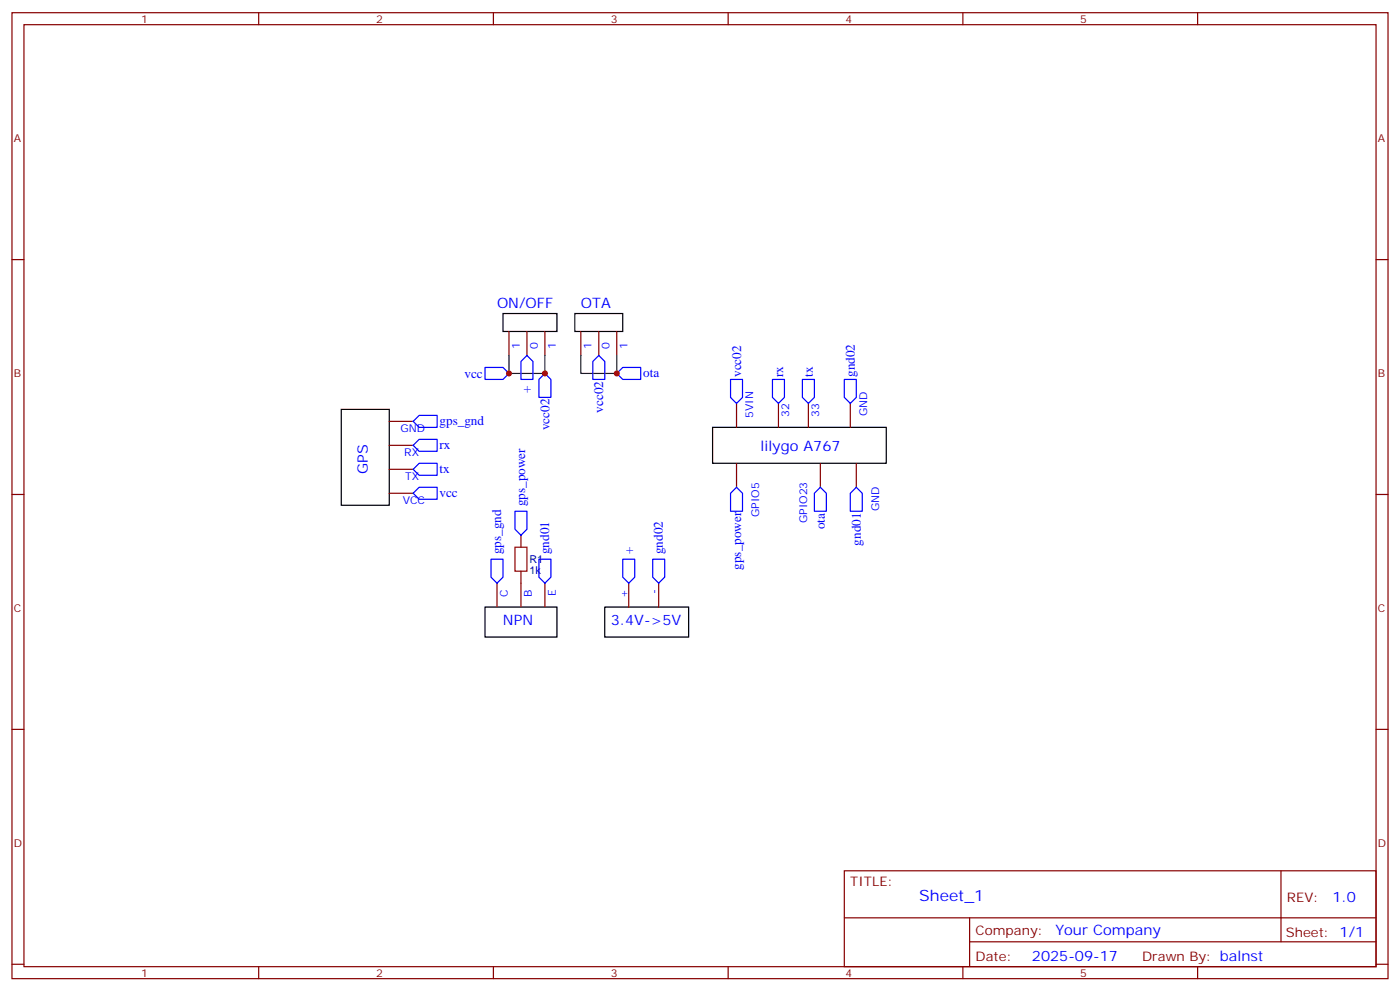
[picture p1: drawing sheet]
<svg xmlns="http://www.w3.org/2000/svg" width="412mm" height="292mm" viewBox="0 0 412 292" stroke-linecap="round" stroke-linejoin="round" font-family="sans-serif">
<g fill="none" stroke="#870000" stroke-width=".35">
<path d="M3.5 3.7h405.4v284.4h-405.4zM7.1 7.3h398.2v277.3h-398.2zM76.2 3.7v3.6M145.3 3.7v3.6M214.5 3.7v3.6M283.6 3.7v3.6M352.8 3.7v3.6M3.5 76.4h3.6M405.3 76.4h3.6M149.9 97.6v7M155.2 97.6v7M160.5 97.6v7"/>
<path d="M171.1 97.6v7M176.4 97.6v7M181.7 97.6v7M217 118.7v7.1M229.3 118.7v7.1M238.1 118.7v7.1M250.5 118.7v7.1M114.7 124h7M114.7 131.1h7M114.7 138.1h7M217 136.4v7M241.7 136.4v7"/>
<path d="M252.2 136.4v7M3.5 145.6h3.6M114.7 145.2h7M153.5 157.6v3.5M405.3 145.6h3.6M146.4 171.7v7M153.5 168.1v10.6M160.5 171.7v7M185.2 171.7v7M194 171.7v7M3.5 214.7h3.6M405.3 214.7h3.6"/>
<path d="M248.7 256.3h156.6v28.3h-156.6zM377.3 256.4v20.8M248.7 270.2h156.5M285.6 277.2h119.6M285.6 270.2v14.1M3.5 283.8h3.6M76.2 284.6v3.5M145.3 284.6v3.5M214.5 284.6v3.5M283.6 284.6v3.5M352.8 284.6v3.5M405.3 283.8h3.6"/>
</g>
<path d="M148.2 92.3h15.8v5.3h-15.8zM169.3 92.3h14.1v5.3h-14.1zM100.5 120.5h14.2v28.2h-14.2zM209.9 125.8h51.2v10.6h-51.2zM142.9 178.7h21.1v8.8h-21.1zM178.2 178.7h24.6v8.8h-24.6z" fill="none" stroke="#000" stroke-width=".35"/>
<path d="M151.7 161.1h3.5v7h-3.5z" fill="none" stroke="#a10000" stroke-width=".35"/>
<path d="M149.9 104.6v5.3h10.6v-5.3M171.1 104.6v5.3h10.6v-5.3" fill="none" stroke="#008700" stroke-width=".35"/>
<g fill="none" stroke="#00f" stroke-width=".35">
<path d="M142.9 108.2h5.3l1.7 1.7-1.7 1.8h-5.3zM155.2 104.6l1.8 1.8v5.3h-3.5v-5.3zM160.5 109.9l1.8 1.8v5.3h-3.6v-5.3zM174.6 106.4l1.8-1.8 1.8 1.8v5.3h-3.6zM181.7 109.9l1.7-1.7h5.3v3.5h-5.3zM215.2 111.7h3.5v5.3l-1.7 1.7-1.8-1.7zM227.5 111.7h3.6v5.3l-1.8 1.7-1.8-1.7zM236.4 111.7h3.5v5.3l-1.8 1.7-1.7-1.7zM248.7 111.7h3.5v5.3l-1.7 1.7-1.8-1.7zM121.7 124l1.8-1.7h5.3v3.5h-5.3zM121.7 131.1l1.8-1.8h5.3v3.6h-5.3zM121.7 138.1l1.8-1.7h5.3v3.5h-5.3z"/>
<path d="M121.7 145.2l1.8-1.8h5.3v3.6h-5.3zM151.7 150.5h3.5v5.3l-1.7 1.8-1.8-1.8zM217 143.4l1.7 1.8v5.3h-3.5v-5.3zM241.7 143.4l1.7 1.8v5.3h-3.5v-5.3zM252.2 143.4l1.8 1.8v5.3h-3.5v-5.3zM144.6 164.6h3.6v5.3l-1.8 1.8-1.8-1.8zM158.7 164.6h3.6v5.3l-1.8 1.8-1.8-1.8zM183.4 164.6h3.6v5.3l-1.8 1.8-1.8-1.8zM192.3 164.6h3.5v5.3l-1.8 1.8-1.7-1.8z"/>
</g>
<g fill="#c00">
<circle cx="181.7" cy="109.9" r=".88"/>
<circle cx="149.9" cy="109.9" r=".88"/>
<circle cx="160.5" cy="109.9" r=".88"/>
</g>
<text font-size="4.6" fill="#00f" x="270.8" y="265.4">Sheet_1</text>
<g font-size="4.2" fill="#00f">
<text x="146.4" y="90.5">ON/OFF</text>
<text x="171.1" y="90.5">OTA</text>
<text x="224" y="132.9">lilygo A767</text>
<text x="108.4" y="139.4" transform="rotate(-90 108.4 139.4)">GPS</text>
<text x="148.2" y="184">NPN</text>
<text x="179.9" y="184">3.4V-&gt;5V</text>
<text x="392.5" y="265.6">1.0</text>
<text x="310.9" y="275.2">Your Company</text>
<text x="304" y="283">2025-09-17</text>
</g>
<g font-size="3.9" fill="#00f">
<text x="136.8" y="111.3">vcc</text>
<text x="189.4" y="111.1">ota</text>
<text x="218.3" y="111" transform="rotate(-90 218.3 111)">vcc02</text>
<text x="230.7" y="111" transform="rotate(-90 230.7 111)">rx</text>
<text x="239.5" y="111" transform="rotate(-90 239.5 111)">tx</text>
<text x="251.8" y="111" transform="rotate(-90 251.8 111)">gnd02</text>
<text x="156.4" y="115.7" transform="rotate(-90 156.4 115.7)">+</text>
<text x="129.5" y="125.2">gps_gnd</text>
<text x="177.6" y="121.5" transform="rotate(-90 177.6 121.5)">vcc02</text>
<text x="161.9" y="126.7" transform="rotate(-90 161.9 126.7)">vcc02</text>
<text x="129.5" y="132.2">rx</text>
<text x="129.5" y="139.3">tx</text>
<text x="129.5" y="146.4">vcc</text>
<text x="154.7" y="149" transform="rotate(-90 154.7 149)">gps_power</text>
<text x="243" y="155.8" transform="rotate(-90 243 155.8)">ota</text>
<text x="253.6" y="160.6" transform="rotate(-90 253.6 160.6)">gnd01</text>
<text x="147.7" y="163.1" transform="rotate(-90 147.7 163.1)">gps_gnd</text>
<text x="161.8" y="163.1" transform="rotate(-90 161.8 163.1)">gnd01</text>
<text x="186.5" y="163.1" transform="rotate(-90 186.5 163.1)">+</text>
<text x="195.3" y="163.1" transform="rotate(-90 195.3 163.1)">gnd02</text>
<text x="218.3" y="167.7" transform="rotate(-90 218.3 167.7)">gps_power</text>
</g>
<g font-size="3.9" fill="#800">
<text x="250.5" y="260.9">TITLE:</text>
<text x="379.1" y="265.6">REV:</text>
<text x="287.4" y="275.1">Company:</text>
<text x="378.7" y="275.7">Sheet: 1/1</text>
<text x="287.4" y="282.8">Date:</text>
<text x="336.4" y="282.9">Drawn By: balnst</text>
</g>
<g font-size="3.2" fill="#800">
<text x="41.6" y="6.7">1</text>
<text x="110.8" y="6.7">2</text>
<text x="179.9" y="6.7">3</text>
<text x="249.1" y="6.7">4</text>
<text x="318.2" y="6.7">5</text>
<text x="4.1" y="41.8">A</text>
<text x="405.9" y="41.8">A</text>
<text x="4.1" y="111">B</text>
<text x="405.9" y="111">B</text>
<text x="4.1" y="180.1">C</text>
<text x="405.9" y="180.1">C</text>
<text x="4.1" y="249.3">D</text>
<text x="405.9" y="249.3">D</text>
<text x="41.6" y="287.5">1</text>
<text x="110.8" y="287.5">2</text>
<text x="179.9" y="287.5">3</text>
<text x="249.1" y="287.5">4</text>
<text x="318.2" y="287.5">5</text>
</g>
<g font-size="3.2" fill="#00f">
<text x="153.1" y="102.9" transform="rotate(-90 153.1 102.9)">1</text>
<text x="158.4" y="102.9" transform="rotate(-90 158.4 102.9)">0</text>
<text x="163.7" y="102.9" transform="rotate(-90 163.7 102.9)">1</text>
<text x="174.3" y="102.9" transform="rotate(-90 174.3 102.9)">1</text>
<text x="179.6" y="102.9" transform="rotate(-90 179.6 102.9)">0</text>
<text x="184.9" y="102.9" transform="rotate(-90 184.9 102.9)">1</text>
<text x="221.9" y="123.1" transform="rotate(-90 221.9 123.1)">5VIN</text>
<text x="232.5" y="122.8" transform="rotate(-90 232.5 122.8)">32</text>
<text x="241.3" y="122.8" transform="rotate(-90 241.3 122.8)">33</text>
<text x="255.4" y="122.5" transform="rotate(-90 255.4 122.5)">GND</text>
<text x="118" y="127.2">GND</text>
<text x="119.1" y="134.3">RX</text>
<text x="119.3" y="141.3">TX</text>
<text x="118.6" y="148.4">VCC</text>
<text x="223.7" y="152.3" transform="rotate(-90 223.7 152.3)">GPIO5</text>
<text x="237.8" y="154" transform="rotate(-90 237.8 154)">GPIO23</text>
<text x="258.9" y="150.5" transform="rotate(-90 258.9 150.5)">GND</text>
<text x="149.6" y="175.6" transform="rotate(-90 149.6 175.6)">C</text>
<text x="156.6" y="175.6" transform="rotate(-90 156.6 175.6)">B</text>
<text x="163.7" y="175.4" transform="rotate(-90 163.7 175.4)">E</text>
<text x="184.9" y="176" transform="rotate(-90 184.9 176)">+</text>
<text x="193.7" y="174.9" transform="rotate(-90 193.7 174.9)">-</text>
</g>
<g font-size="3.2" fill="#000080">
<text x="155.9" y="165.7">R1</text>
<text x="155.9" y="169">1k</text>
</g>
</svg>
